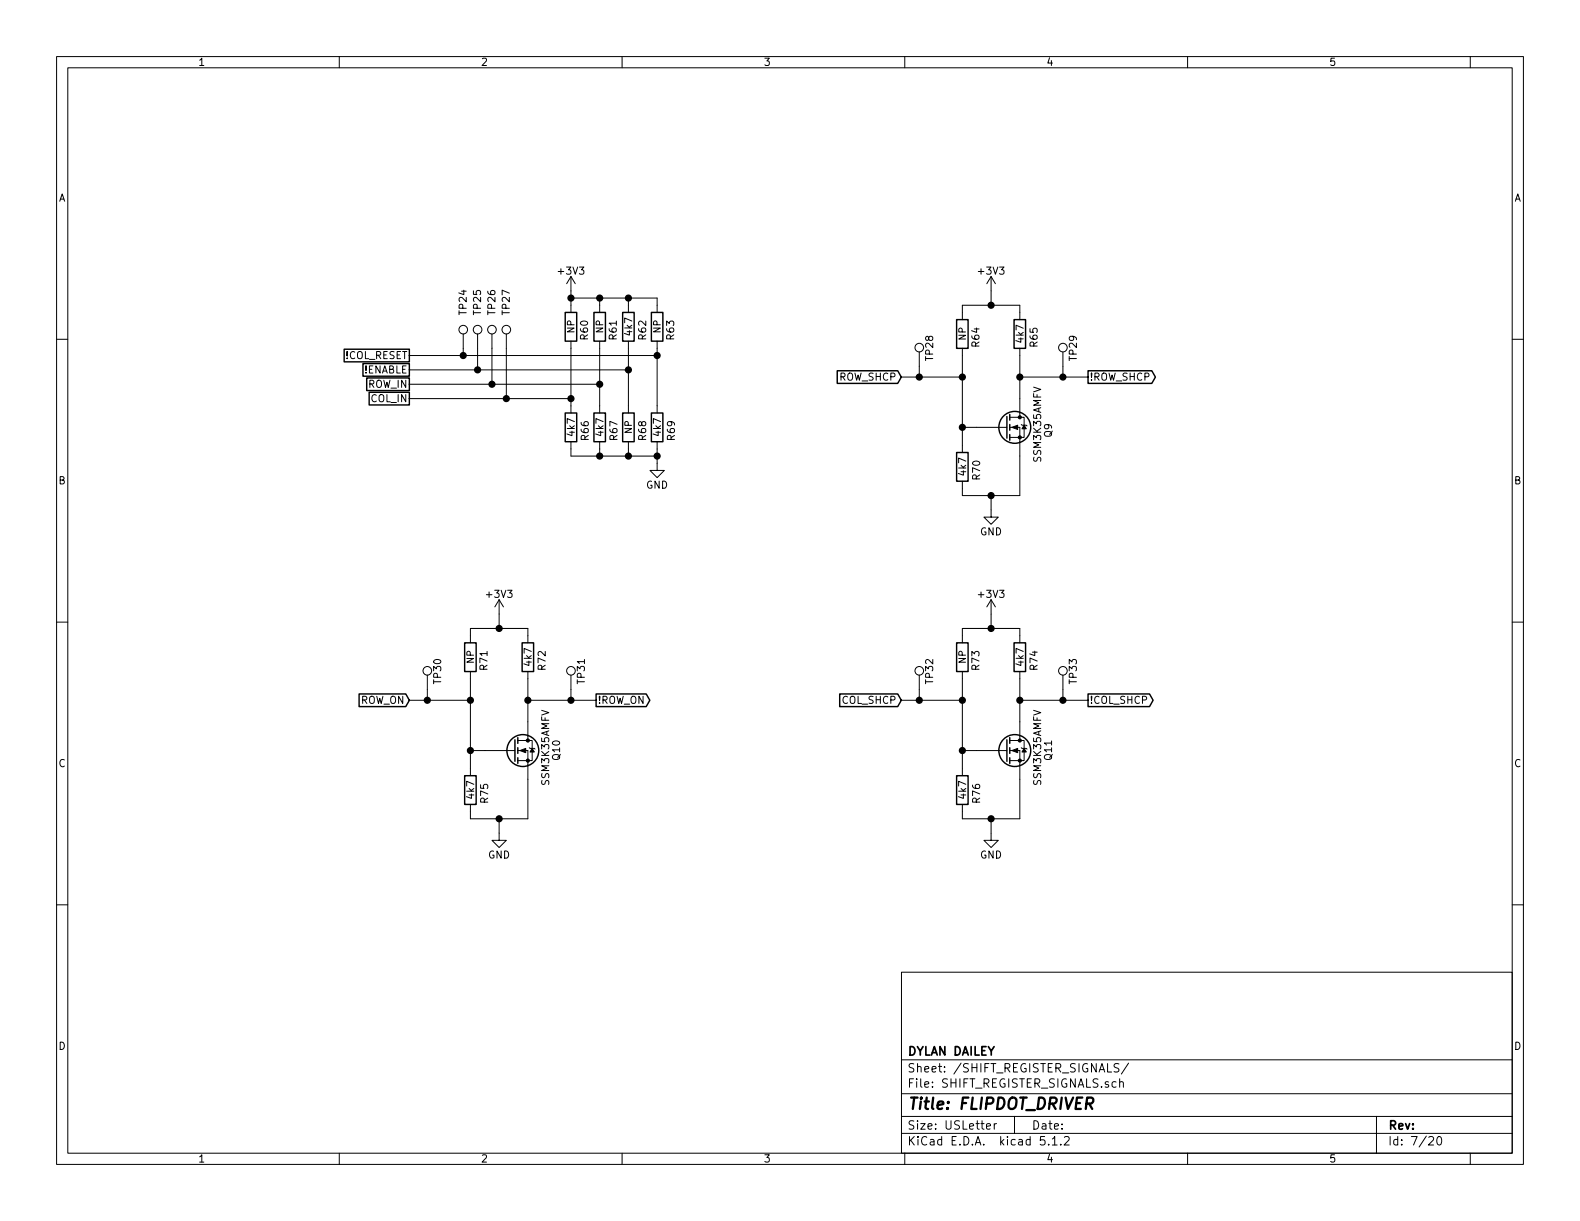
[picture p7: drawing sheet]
<svg xmlns="http://www.w3.org/2000/svg" width="279mm" height="216mm" viewBox="0 0 279 216" stroke-linecap="round" stroke-linejoin="round" font-family="sans-serif">
<g fill="none" stroke="#000" stroke-width=".18">
<path d="M10 10h259.4v195.9h-259.4zM12 12h255.4v191.9h-255.4zM60 10v2M110 10v2M160 10v2M210 10v2M260 10v2M10 60h2M81.9 59.1v3.8M84.5 59.1v6.3M87 59.1v8.8M89.5 59.1v11.4"/>
<path d="M101 48.9v6.3M101 52.7h15.2v2.5M101 48.9l-.8 1.3M101 48.9l.7 1.3M106 52.7v2.5M111.1 52.7v2.5M170.2 56.5v-2.5h10.1v2.5M175.3 48.9v5.1M175.3 48.9l-.8 1.3M175.3 48.9l.7 1.3M267.4 60h2M72.4 70.5h28.6"/>
<path d="M72.4 67.9h33.6M72.4 65.4h38.7M72.4 62.9h43.8M101 60.3v12.7M101 78.1v2.5h15.2M106 60.3v12.7M106 78.1v2.5M111.1 60.3v12.7M111.1 78.1v2.5M116.2 78.1v5.1h1.3l-1.3 1.3-1.3-1.3h1.3M116.2 60.3v12.7M159.4 66.7h10.8"/>
<path d="M162.6 62.2v4.5M170.2 61.6v18.4M170.2 75.6h7.9M178.6 75.6h1.7v12h-10.1v-2.5M178.6 73.8h1.7M180.3 73.8h.8v3.5h-2.5M180.3 61.6v12.2M180.3 66.7h12.1M180.6 75.1l.1 .1h.8l.1 .1M188 62.2v4.5M175.3 87.6v3.8h1.2l-1.2 1.3-1.3-1.3h1.3M10 110h2"/>
<path d="M75.6 119.4v4.4M83.2 113.7v-2.6h10.1v2.6M83.2 118.7v18.5M88.3 106v5.1M88.3 106l-.8 1.3M88.3 106l.7 1.3M93.3 118.7v12.2M101 119.4v4.4M162.6 119.4v4.4M170.2 113.7v-2.6h10.1v2.6M170.2 118.7v18.5M175.3 106v5.1"/>
<path d="M175.3 106l-.8 1.3M175.3 106l.7 1.3M180.3 118.7v12.2M188 119.4v4.4M267.4 110h2M72.4 123.8h10.8M83.2 132.7h7.9M91.6 132.7h1.7v12.1h-10.1v-2.6M91.6 130.9h1.7M93.3 130.9h.8v3.6h-2.5M93.3 123.8h12.1M93.6 132.2l.1 .1h.8l.1 .2"/>
<path d="M159.4 123.8h10.8M170.2 132.7h7.9M178.6 132.7h1.7v12.1h-10.1v-2.6M178.6 130.9h1.7M180.3 130.9h.8v3.6h-2.5M180.3 123.8h12.1M180.6 132.2l.1 .1h.8l.1 .2M10 160h2M88.3 144.8v3.8h1.2l-1.2 1.3-1.3-1.3h1.3M175.3 144.8v3.8h1.2l-1.2 1.3-1.3-1.3h1.3M267.4 160h2M159.4 171.9h108v32h-108z"/>
<path d="M159.4 197.4h108M159.4 193.4h108M159.4 187.4h108M174.4 199.2l.8-.2-.1-.2-.4-.1-.3 .2 .1 .7h.6M175.8 198.7v1M176.2 198.7l-.3 .1-.1 .2M179.4 197.4v3M197.9 188.1h-.6l-.3 .2 .1 .3 .7 .4v.4l-.2 .2-.6-.1M198 191.4l.1-.1a.37 .37 0 0 1 .6 .2v.8M198 190.8v1.5M199.6 188l-1.3 1.9M243.4 197.4v6.5"/>
<path d="M60 203.9v2M110 203.9v2M159.4 200.4h108M160 203.9v2M184.7 201h-.7l-.1 .7 .2-.2 .6 .1 .1 .2-.1 .5-.2 .2-.6-.2M185.4 202.3v.2M186.1 201.4l.4-.4v1.5M186.1 202.5h.8M187.6 202.3v.2M188.2 201.1l.2-.1h.4l.3 .4-.9 1.1h.9M210 203.9v2M252.7 201.1l.2-.1h.3l.3 .4-.9 1.1h.9"/>
<path d="M254.3 201h.3a.94 .94 0 0 1 0 1.5 .8 .8 0 0 1-.6-.7 .8 .8 0 0 1 .3-.8zM260 203.9v2"/>
<circle cx="81.9" cy="58.3" r=".76"/>
<circle cx="84.5" cy="58.3" r=".76"/>
<circle cx="87" cy="58.3" r=".76"/>
<circle cx="89.5" cy="58.3" r=".76"/>
<circle cx="162.6" cy="61.5" r=".76"/>
<circle cx="188" cy="61.5" r=".76"/>
<circle cx="75.6" cy="118.6" r=".76"/>
<circle cx="101" cy="118.6" r=".76"/>
<circle cx="162.6" cy="118.6" r=".76"/>
<circle cx="188" cy="118.6" r=".76"/>
</g>
<path d="M192.1 195.1h.8a.56 .56 0 0 0 .4-.4 .56 .56 0 0 0-.3-.6h-.7l-.3 2M192.6 195.1l.5 1" fill="none" stroke="#000" stroke-width=".41"/>
<g fill="#000" stroke="#000" stroke-width=".25">
<circle cx="101" cy="52.7" r=".51"/>
<circle cx="106" cy="52.7" r=".51"/>
<circle cx="111.1" cy="52.7" r=".51"/>
<circle cx="175.3" cy="54" r=".51"/>
<circle cx="81.9" cy="62.9" r=".51"/>
<circle cx="84.5" cy="65.4" r=".51"/>
<circle cx="87" cy="67.9" r=".51"/>
<circle cx="89.5" cy="70.5" r=".51"/>
<circle cx="101" cy="70.5" r=".51"/>
<circle cx="106" cy="67.9" r=".51"/>
<circle cx="111.1" cy="65.4" r=".51"/>
<circle cx="116.2" cy="62.9" r=".51"/>
<circle cx="162.6" cy="66.7" r=".51"/>
<circle cx="170.2" cy="75.6" r=".51"/>
<circle cx="170.2" cy="66.7" r=".51"/>
<circle cx="180.3" cy="66.7" r=".51"/>
<circle cx="188" cy="66.7" r=".51"/>
<circle cx="106" cy="80.6" r=".51"/>
<circle cx="111.1" cy="80.6" r=".51"/>
<circle cx="116.2" cy="80.6" r=".51"/>
<circle cx="175.3" cy="87.6" r=".51"/>
<circle cx="88.3" cy="111.1" r=".51"/>
<circle cx="175.3" cy="111.1" r=".51"/>
<circle cx="75.6" cy="123.8" r=".51"/>
<circle cx="83.2" cy="123.8" r=".51"/>
<circle cx="83.2" cy="132.7" r=".51"/>
<circle cx="93.3" cy="123.8" r=".51"/>
<circle cx="101" cy="123.8" r=".51"/>
<circle cx="162.6" cy="123.8" r=".51"/>
<circle cx="170.2" cy="123.8" r=".51"/>
<circle cx="170.2" cy="132.7" r=".51"/>
<circle cx="180.3" cy="123.8" r=".51"/>
<circle cx="188" cy="123.8" r=".51"/>
<circle cx="88.3" cy="144.8" r=".51"/>
<circle cx="175.3" cy="144.8" r=".51"/>
</g>
<g fill="none" stroke="#000" stroke-width=".25">
<path d="M99.9 55.2h2.1v5.1h-2.1zM105 55.2h2.1v5.1h-2.1zM110.1 55.2h2v5.1h-2zM115.2 55.2h2v5.1h-2zM169.2 56.5h2v5.1h-2zM179.3 56.5h2.1v5.1h-2.1zM60.9 61.7h11.5v2.3h-11.5zM64.2 64.3h8.2v2.2h-8.2zM64.8 66.8h7.6v2.3h-7.6zM65.3 69.4h7.1v2.2h-7.1zM99.9 73h2.1v5.1h-2.1zM105 73h2.1v5.1h-2.1z"/>
<path d="M110.1 73h2v5.1h-2zM115.2 73h2v5.1h-2zM148.1 65.6h10.6l.7 1.1-.7 1.1h-10.6zM178.1 73.7v3.8M178.6 73.3v1M178.6 75.1v1M178.6 76.8v1.1M192.4 65.6h11.3l.6 1.1-.6 1.1h-11.3zM169.2 80h2v5.1h-2zM82.2 113.7h2v5h-2zM92.3 113.7h2.1v5h-2.1zM169.2 113.7h2v5h-2z"/>
<path d="M179.3 113.7h2.1v5h-2.1zM63.5 122.7h8.3l.6 1.1-.6 1.1h-8.3zM82.2 137.2h2v5h-2zM91.1 130.8v3.8M91.6 130.4v1M91.6 132.2v1M91.6 134v1M105.4 122.7h8.9l.6 1.1-.6 1.1h-8.9zM148.5 122.7h10.2l.7 1.1-.7 1.1h-10.2zM169.2 137.2h2v5h-2zM178.1 130.8v3.8M178.6 130.4v1"/>
<path d="M178.6 132.2v1M178.6 134v1M192.4 122.7h10.9l.6 1.1-.6 1.1h-10.9z"/>
<circle cx="179.5" cy="75.6" r="2.82"/>
<circle cx="92.5" cy="132.7" r="2.82"/>
<circle cx="179.5" cy="132.7" r="2.82"/>
</g>
<g fill="#000" stroke="#000" stroke-width=".18">
<path d="M178.9 75.6l1.1-.4v.7zM181.1 75.2l.4 .6h-.8zM91.9 132.7l1.1-.4v.8zM94.1 132.3l.4 .7h-.8zM178.9 132.7l1.1-.4v.8zM181.1 132.3l.4 .7h-.8z"/>
<circle cx="180.3" cy="73.8" r=".28"/>
<circle cx="180.3" cy="77.3" r=".28"/>
<circle cx="93.3" cy="134.5" r=".28"/>
<circle cx="93.3" cy="130.9" r=".28"/>
<circle cx="180.3" cy="130.9" r=".28"/>
<circle cx="180.3" cy="134.5" r=".28"/>
</g>
<text font-size="2.8" x="160.4" y="196.2">Title: FLIPDOT_DRIVER</text>
<g font-size="2.1">
<text x="160.4" y="189.6">Sheet: /SHIFT_REGISTER_SIGNALS/</text>
<text x="160.4" y="186.6">DYLAN DAILEY</text>
<text x="160.4" y="192.3">File: SHIFT_REGISTER_SIGNALS.sch</text>
<text x="160.4" y="202.5">KiCad E.D.A. kicad 5.1.2</text>
<text x="160.4" y="199.7">Size: USLetter</text>
<text x="182.4" y="199.7">Date:</text>
<text x="245.4" y="199.7">Rev:</text>
<text x="245.4" y="202.5">Id: 7/20</text>
</g>
<g font-size="1.8">
<text x="35" y="11.6">1</text>
<text x="85" y="11.6">2</text>
<text x="135" y="11.6">3</text>
<text x="185" y="11.6">4</text>
<text x="235" y="11.6">5</text>
<text x="10.4" y="35.6">A</text>
<text x="267.8" y="35.6">A</text>
<text x="98.9" y="48.6">+3V3</text>
<text x="173.2" y="48.6">+3V3</text>
<text x="82.5" y="55.6" transform="rotate(-90 82.5 55.6)">TP24</text>
<text x="85.1" y="55.6" transform="rotate(-90 85.1 55.6)">TP25</text>
<text x="87.6" y="55.6" transform="rotate(-90 87.6 55.6)">TP26</text>
<text x="90.1" y="55.6" transform="rotate(-90 90.1 55.6)">TP27</text>
<text x="111.8" y="59.3" transform="rotate(-90 111.8 59.3)">4k7</text>
<text x="60.9" y="63.5">!COL_RESET</text>
<text x="104" y="60" transform="rotate(-90 104 60)">R60</text>
<text x="109.1" y="60" transform="rotate(-90 109.1 60)">R61</text>
<text x="114.3" y="60" transform="rotate(-90 114.3 60)">R62</text>
<text x="119.2" y="60" transform="rotate(-90 119.2 60)">R63</text>
<text x="165" y="63.7" transform="rotate(-90 165 63.7)">TP28</text>
<text x="173.2" y="61.3" transform="rotate(-90 173.2 61.3)">R64</text>
<text x="181" y="60.5" transform="rotate(-90 181 60.5)">4k7</text>
<text x="183.5" y="61.3" transform="rotate(-90 183.5 61.3)">R65</text>
<text x="190.4" y="63.7" transform="rotate(-90 190.4 63.7)">TP29</text>
<text x="64.3" y="66">!ENABLE</text>
<text x="65" y="68.6">ROW_IN</text>
<text x="65.7" y="71.1">COL_IN</text>
<text x="148.4" y="67.3">ROW_SHCP</text>
<text x="192.7" y="67.3">!ROW_SHCP</text>
<text x="101.7" y="77" transform="rotate(-90 101.7 77)">4k7</text>
<text x="104.1" y="77.8" transform="rotate(-90 104.1 77.8)">R66</text>
<text x="106.7" y="77" transform="rotate(-90 106.7 77)">4k7</text>
<text x="109.2" y="77.8" transform="rotate(-90 109.2 77.8)">R67</text>
<text x="114.3" y="77.8" transform="rotate(-90 114.3 77.8)">R68</text>
<text x="116.9" y="77" transform="rotate(-90 116.9 77)">4k7</text>
<text x="119.4" y="77.8" transform="rotate(-90 119.4 77.8)">R69</text>
<text x="186" y="77.3" transform="rotate(-90 186 77.3)">Q9</text>
<text x="184.1" y="81.6" transform="rotate(-90 184.1 81.6)">SSM3K35AMFV</text>
<text x="10.4" y="85.6">B</text>
<text x="114.2" y="86.4">GND</text>
<text x="170.9" y="84" transform="rotate(-90 170.9 84)">4k7</text>
<text x="173.3" y="84.8" transform="rotate(-90 173.3 84.8)">R70</text>
<text x="267.8" y="85.6">B</text>
<text x="173.3" y="94.7">GND</text>
<text x="86.2" y="105.7">+3V3</text>
<text x="173.2" y="105.7">+3V3</text>
<text x="86.2" y="118.4" transform="rotate(-90 86.2 118.4)">R71</text>
<text x="94" y="117.7" transform="rotate(-90 94 117.7)">4k7</text>
<text x="96.5" y="118.4" transform="rotate(-90 96.5 118.4)">R72</text>
<text x="173.2" y="118.4" transform="rotate(-90 173.2 118.4)">R73</text>
<text x="181" y="117.7" transform="rotate(-90 181 117.7)">4k7</text>
<text x="183.5" y="118.4" transform="rotate(-90 183.5 118.4)">R74</text>
<text x="63.7" y="124.5">ROW_ON</text>
<text x="78" y="120.8" transform="rotate(-90 78 120.8)">TP30</text>
<text x="103.4" y="120.8" transform="rotate(-90 103.4 120.8)">TP31</text>
<text x="105.7" y="124.5">!ROW_ON</text>
<text x="149" y="124.5">COL_SHCP</text>
<text x="165" y="120.8" transform="rotate(-90 165 120.8)">TP32</text>
<text x="190.4" y="120.8" transform="rotate(-90 190.4 120.8)">TP33</text>
<text x="192.7" y="124.5">!COL_SHCP</text>
<text x="10.4" y="135.6">C</text>
<text x="99" y="134.3" transform="rotate(-90 99 134.3)">Q10</text>
<text x="186" y="134.3" transform="rotate(-90 186 134.3)">Q11</text>
<text x="267.8" y="135.6">C</text>
<text x="83.9" y="141.2" transform="rotate(-90 83.9 141.2)">4k7</text>
<text x="86.3" y="141.9" transform="rotate(-90 86.3 141.9)">R75</text>
<text x="97.1" y="138.8" transform="rotate(-90 97.1 138.8)">SSM3K35AMFV</text>
<text x="170.9" y="141.2" transform="rotate(-90 170.9 141.2)">4k7</text>
<text x="173.3" y="141.9" transform="rotate(-90 173.3 141.9)">R76</text>
<text x="184.1" y="138.8" transform="rotate(-90 184.1 138.8)">SSM3K35AMFV</text>
<text x="86.3" y="151.8">GND</text>
<text x="173.3" y="151.8">GND</text>
<text x="10.4" y="185.6">D</text>
<text x="267.8" y="185.6">D</text>
<text x="35" y="205.5">1</text>
<text x="85" y="205.5">2</text>
<text x="135" y="205.5">3</text>
<text x="185" y="205.5">4</text>
<text x="235" y="205.5">5</text>
</g>
<g font-size="1.7">
<text x="101.6" y="58.9" transform="rotate(-90 101.6 58.9)">NP</text>
<text x="106.7" y="58.9" transform="rotate(-90 106.7 58.9)">NP</text>
<text x="116.8" y="58.9" transform="rotate(-90 116.8 58.9)">NP</text>
<text x="170.8" y="60.2" transform="rotate(-90 170.8 60.2)">NP</text>
<text x="111.7" y="76.7" transform="rotate(-90 111.7 76.7)">NP</text>
<text x="83.8" y="117.3" transform="rotate(-90 83.8 117.3)">NP</text>
<text x="170.8" y="117.3" transform="rotate(-90 170.8 117.3)">NP</text>
</g>
</svg>
